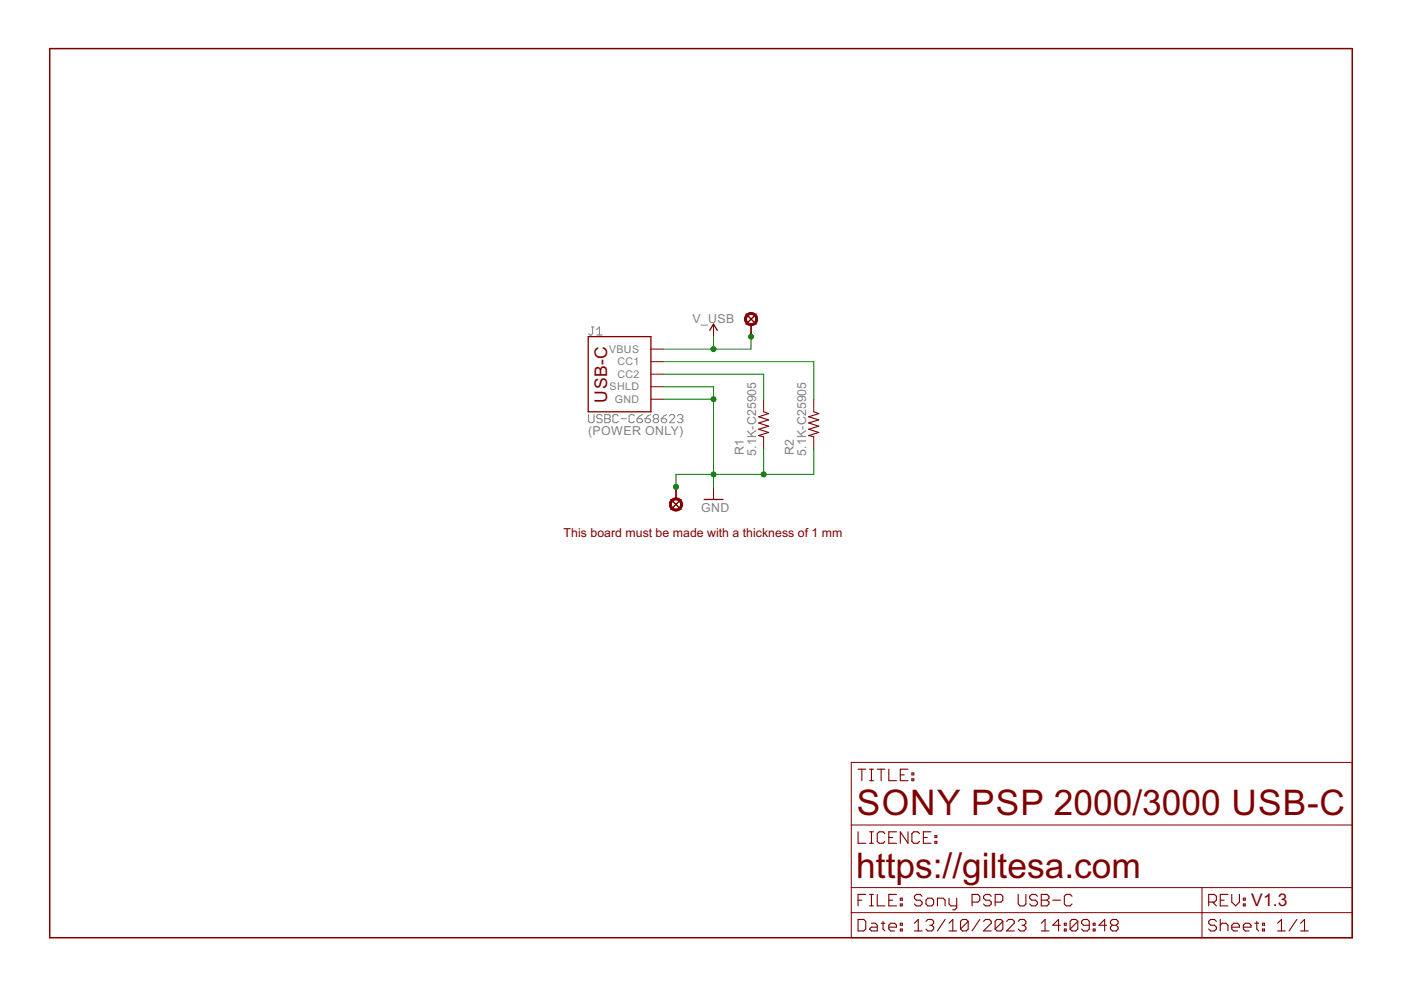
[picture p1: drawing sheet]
<svg xmlns="http://www.w3.org/2000/svg" width="297mm" height="210mm" viewBox="0 0 297 210" stroke-linecap="round" stroke-linejoin="round" font-family="sans-serif">
<g fill="none" stroke="#808080" stroke-width=".21">
<path d="M125.4 69.3h.5M125.6 69.3v1.4l-.2 .3h-.3l-.3-.3M126.5 71h1.2M126.5 69.9l.6-.6v1.7M124.8 87.9v1.4l.3 .3h.5l.3-.3v-1.4M127.7 88.2l-.3-.3h-.6l-.3 .3v.3l.3 .3h.6l.3 .2v.3l-.3 .3h-.6l-.3-.3M128.2 87.9h.9l.3 .3v.3l-.3 .3 .3 .2v.3l-.3 .3h-.9zM128.2 88.8h.9M131.1 88.2l-.3-.3h-.6l-.3 .3v1.1l.3 .3h.6l.3-.3M131.7 88.8h1.1M134.5 88.2l-.3-.3h-.6l-.2 .3v1.1l.2 .3h.6l.3-.3M135.1 88.8h.8l.3 .2v.3l-.3 .3h-.5l-.3-.3z"/>
<path d="M136.2 87.9l-.6 .3-.5 .6M136.8 88.8h.8l.3 .2v.3l-.3 .3h-.5l-.3-.3zM137.9 87.9l-.5 .3-.6 .6M138.8 88.8l-.3 .2v.3l.3 .3h.5l.3-.3v-.3l-.3-.2M138.8 88.8l-.3-.3v-.3l.3-.3h.5l.3 .3v.3l-.3 .3M138.8 88.8h.5M140.2 88.8h.9l.3 .2v.3l-.3 .3h-.6l-.3-.3zM141.4 87.9l-.6 .3-.6 .6M141.9 88.2l.3-.3h.6l.2 .3v.3l-1.1 1.1h1.1M143.6 88.2l.3-.3h.6l.3 .3v.3l-.3 .3M144.2 88.8h.3M144.5 88.8l.3 .2v.3l-.3 .3h-.6l-.3-.3"/>
</g>
<path d="M10.5 10.3h276.2v188.5h-276.2z" fill="none" stroke="#800000" stroke-width=".32"/>
<g fill="none" stroke="#800000" stroke-width=".21">
<path d="M138 74h2.7M138 76.7h2.7M138 79.3h2.7M151.3 68.7v2.7M138 84.6h2.7M138 82h2.7M161.9 84.6v2.7M161.9 92.6v2.7M172.5 84.6v2.7M172.5 92.6v2.7M151.3 103.2v2.7M180.5 161.6h106.2v37.2h-106.2z"/>
<path d="M180.5 174.9h106.2M180.5 188.2h106.2M180.5 193.5h106.2M254.8 188.2v10.6"/>
</g>
<g fill="none" stroke="#800000" stroke-width=".23">
<path d="M158.2 66.6l2.1 2.1M160.3 66.6l-2.1 2.1M161.9 87.3l1.1 .4-2.2 .7 2.2 .6-2.2 .7 2.2 .7-2.2 .6 2.2 .7-2.2 .7 1.1 .2M172.5 87.3l1.1 .4-2.2 .7 2.2 .6-2.2 .7 2.2 .7-2.2 .6 2.2 .7-2.2 .7 1.1 .2M142.2 105.9l2.2 2.1M144.4 105.9l-2.2 2.1M181.9 176.4v2.4h1.7M181.9 163.1h1.7M182.7 163.1v2.4M184.4 163.1h.8M184.4 165.5h.8M184.4 178.8h.8"/>
<path d="M184.4 176.4h.8M184.8 163.1v2.4M184.8 176.4v2.4M186 163.1h1.6M186.8 163.1v2.4M187.6 176.8l-.4-.4h-.8l-.4 .4v1.6l.4 .4h.8l.4-.4M188.4 163.1v2.4h1.7M188.4 177.6h.9M190.1 176.4h-1.7v2.4h1.7M190.9 164.3h.8M192.5 163.1h-1.6v2.4h1.6M192.5 176.4v2.4l-1.6-2.4v2.4"/>
<path d="M193.3 165.1h.4v.4h-.4zM193.3 163.9h.4v.4h-.4zM195 176.8l-.4-.4h-.9l-.4 .4v1.6l.4 .4h.9l.4-.4M195.8 177.6h.8M197.4 176.4h-1.6v2.4h1.6M198.2 178.4h.4v.4h-.4zM198.2 177.2h.4v.4h-.4zM181.9 194.9h1.2l.5 .4v1.7l-.5 .4h-1.2zM181.9 190.9h.8M183.6 189.6h-1.7v2.5M184.4 189.6h.8M184.4 192.1h.8"/>
<path d="M184.8 195.7h.8l.4 .5v1.2h-1.2l-.4-.4 .4-.4h1.2M184.8 189.6v2.5M186 189.6v2.5h1.6M186.8 195.7h.8M187.2 195.3v1.7l.4 .4M188.4 196.6h1.7v-.4l-.4-.5h-.9l-.4 .5v.8l.4 .4h.9M188.4 190.9h.9M190.1 189.6h-1.7v2.5h1.7M190.9 197h.4v.4h-.4zM190.9 195.7h.4v.5h-.4zM190.9 190.4h.4v.5h-.4zM190.9 191.7h.4v.4h-.4z"/>
<path d="M193.9 197.4h1.6M193.9 195.7l.8-.8v2.5M195.5 190l-.4-.4h-.8l-.4 .4v.4l.4 .5h.8l.4 .4v.4l-.4 .4h-.8l-.4-.4M196.3 195.3l.4-.4h.8l.5 .4v.4l-.5 .5M196.7 190.4h.8l.5 .5v.8l-.5 .4h-.8l-.4-.4v-.8zM197.1 196.2h.4M197.5 196.2l.5 .4v.4l-.5 .4h-.8l-.4-.4M198.8 192.1v-1.7h1.2l.4 .5v1.2M200.4 194.9l-1.6 2.5M201.2 197.4h1.6M201.2 190.4v1.3l.4 .4h1.2M201.2 195.7l.8-.8v2.5"/>
<path d="M202.8 190.4v2.1l-.4 .4h-.4M205.3 195.3v1.7l-.4 .4h-.8l-.5-.4M205.3 195.3l-.4-.4h-.8l-.5 .4v1.7M205.3 195.3l-1.7 1.7M206.1 191.3h1.2l.4-.4v-.9l-.4-.4h-1.2v2.5M207.7 194.9l-1.6 2.5M208.5 195.3l.5-.4h.8l.4 .4v.4l-1.7 1.7h1.7M210.2 190l-.4-.4h-.8l-.5 .4v.4l.5 .5h.8l.4 .4v.4l-.4 .4h-.8l-.5-.4M211 191.3h1.2l.4-.4v-.9l-.4-.4h-1.2v2.5M212.6 195.3v1.7l-.4 .4h-.8l-.4-.4M212.6 195.3l-.4-.4h-.8l-.4 .4v1.7M212.6 195.3l-1.6 1.7"/>
<path d="M213.4 195.3l.4-.4h.9l.4 .4v.4l-1.7 1.7h1.7M215.9 195.3l.4-.4h.8l.4 .4v.4l-.4 .5M215.9 189.6v2.1l.4 .4h.8l.4-.4v-2.1M216.7 196.2h.4M217.1 196.2l.4 .4v.4l-.4 .4h-.8l-.4-.4M219.9 190l-.4-.4h-.8l-.4 .4v.4l.4 .5h.8l.4 .4v.4l-.4 .4h-.8l-.4-.4M220.8 197.4h1.6M220.8 189.6h1.2l.4 .4v.4l-.4 .5 .4 .4v.4l-.4 .4h-1.2zM220.8 190.9h1.2M220.8 195.7l.8-.8v2.5M223.2 190.9h1.6M224.8 196.2h-1.6l1.2-1.3v2.5"/>
<path d="M225.7 197h.4v.4h-.4zM225.7 195.7h.4v.5h-.4zM227.3 190l-.4-.4h-.8l-.4 .4v1.7l.4 .4h.8l.4-.4M228.5 195.3v1.7l-.4 .4h-.8l-.4-.4M228.5 195.3l-.4-.4h-.8l-.4 .4v1.7M228.5 195.3l-1.6 1.7M230.9 196.2h-1.2l-.4-.5v-.4l.4-.4h.8l.4 .4v1.7l-.4 .4h-.8l-.4-.4M231.8 197h.4v.4h-.4zM231.8 195.7h.4v.5h-.4zM234.6 196.2h-1.6l1.2-1.3v2.5M235.8 196.2l-.4 .4v.4l.4 .4h.9l.4-.4v-.4l-.4-.4M235.8 196.2l-.4-.5v-.4l.4-.4h.9l.4 .4v.4l-.4 .5"/>
<path d="M235.8 196.2h.9M256.3 191.3h1.2l.4-.4v-.9l-.4-.4h-1.2v2.5M257.1 191.3l.8 .8M257.9 195.3l-.4-.4h-.8l-.4 .4v.4l.4 .5h.8l.4 .4v.4l-.4 .4h-.8l-.4-.4M258.7 196.2l.4-.5h.8l.4 .5v1.2M258.7 194.9v2.5M258.7 190.9h.8M260.3 189.6h-1.6v2.5h1.6M261.2 196.6h1.6v-.4l-.4-.5h-.8l-.4 .5v.8l.4 .4h.8M261.2 189.6v1.7l.8 .8 .8-.8v-1.7M263.6 196.6h1.6v-.4l-.4-.5h-.8l-.4 .5v.8l.4 .4h.8M263.6 190.4h.4v.5h-.4z"/>
<path d="M263.6 191.7h.4v.4h-.4zM266 195.7h.9M266.5 195.3v1.7l.4 .4M267.7 197h.4v.4h-.4zM267.7 195.7h.4v.5h-.4zM270.9 197.4h1.6M270.9 195.7l.8-.8v2.5M275 194.9l-1.7 2.5M275.8 197.4h1.6M275.8 195.7l.8-.8v2.5"/>
</g>
<path d="M124.7 71.4h13.3v15.9h-13.3zM150.5 70l.8-1.3 .8 1.3M159.2 69v2.4M143.3 103.2v2.4M149.3 105.9h4" fill="none" stroke="#800000" stroke-width=".28"/>
<g fill="#800000" stroke="#800000" stroke-width=".21">
<path d="M158.3 66.7a1.38 1.38 0 0 1 2.1 .3 1.38 1.38 0 0 1-.8 2 1.38 1.38 0 0 1-1.7-1.4h.3a1 1 0 0 1 1.4-.9 1 1 0 0 1 .3 1.7 1 1 0 0 1-1.6-.5l-.1-.3h-.3z" fill-rule="evenodd"/>
<path d="M142.3 106a1.37 1.37 0 0 1 2.2 .3 1.37 1.37 0 0 1-.8 2 1.37 1.37 0 0 1-1.8-1.3h.4a1 1 0 0 1 1.4-1 1 1 0 0 1 .3 1.7 1 1 0 0 1-1.7-.5v-.2h-.4l.2-.7z" fill-rule="evenodd"/>
<path d="M142.3 106a1.37 1.37 0 0 1 2.2 .3 1.37 1.37 0 0 1-.8 2 1.37 1.37 0 0 1-1.8-1.3h.4a1 1 0 0 1 1.4-1 1 1 0 0 1 .3 1.7 1 1 0 0 1-1.7-.5v-.2h-.4l.2-.7z" fill-rule="evenodd"/>
<path d="M158.3 66.7a1.38 1.38 0 0 1 2.1 .3 1.38 1.38 0 0 1-.8 2 1.38 1.38 0 0 1-1.7-1.4h.3a1 1 0 0 1 1.4-.9 1 1 0 0 1 .3 1.7 1 1 0 0 1-1.6-.5l-.1-.3h-.3z" fill-rule="evenodd"/>
</g>
<path d="M140.7 76.7h31.8v7.9M140.7 79.3h21.2v5.3M151.3 71.4v2.6M159.2 71.4v2.6h-18.5M140.7 84.6h10.6M140.7 82h10.6v21.2M161.9 95.3v5.3M172.5 95.3v5.3h-29.2v2.6" fill="none" stroke="#008000" stroke-width=".21"/>
<g fill="#008000" stroke="#008000" stroke-width=".21">
<circle cx="151.3" cy="100.6" r=".53"/>
<circle cx="161.9" cy="100.6" r=".53"/>
<circle cx="151.3" cy="84.6" r=".53"/>
<circle cx="143.3" cy="103.2" r=".53"/>
<circle cx="151.3" cy="74" r=".53"/>
<circle cx="159.2" cy="71.4" r=".53"/>
</g>
<g font-size="8.4" fill="#800000">
<text x="181.7" y="172.8">SONY PSP 2000/3000 USB-C</text>
<text x="181.5" y="186.1">https://giltesa.com</text>
</g>
<g font-size="4.1" fill="#800000">
<text x="128.7" y="85.4" transform="rotate(-90 128.7 85.4)">USB-C</text>
<text x="265.3" y="192.2">V1.3</text>
</g>
<g font-size="2.9" fill="#808080">
<text x="146.8" y="68.5">V_USB</text>
<text x="124.7" y="92.2">(POWER ONLY)</text>
<text x="157.7" y="96.6" transform="rotate(-90 157.7 96.6)">R1</text>
<text x="160.3" y="96.6" transform="rotate(-90 160.3 96.6)">5.1K-C25905</text>
<text x="168.3" y="96.6" transform="rotate(-90 168.3 96.6)">R2</text>
<text x="171" y="96.6" transform="rotate(-90 171 96.6)">5.1K-C25905</text>
<text x="148.7" y="108.5">GND</text>
</g>
<text font-size="2.9" fill="#800000" x="119.5" y="113.9">This board must be made with a thickness of 1 mm</text>
<g font-size="2.5" fill="#808080">
<text x="129.1" y="74.8">VBUS</text>
<text x="130.9" y="77.5">CC1</text>
<text x="129.2" y="82.8">SHLD</text>
<text x="130.9" y="80.1">CC2</text>
<text x="130.3" y="85.4">GND</text>
</g>
</svg>
